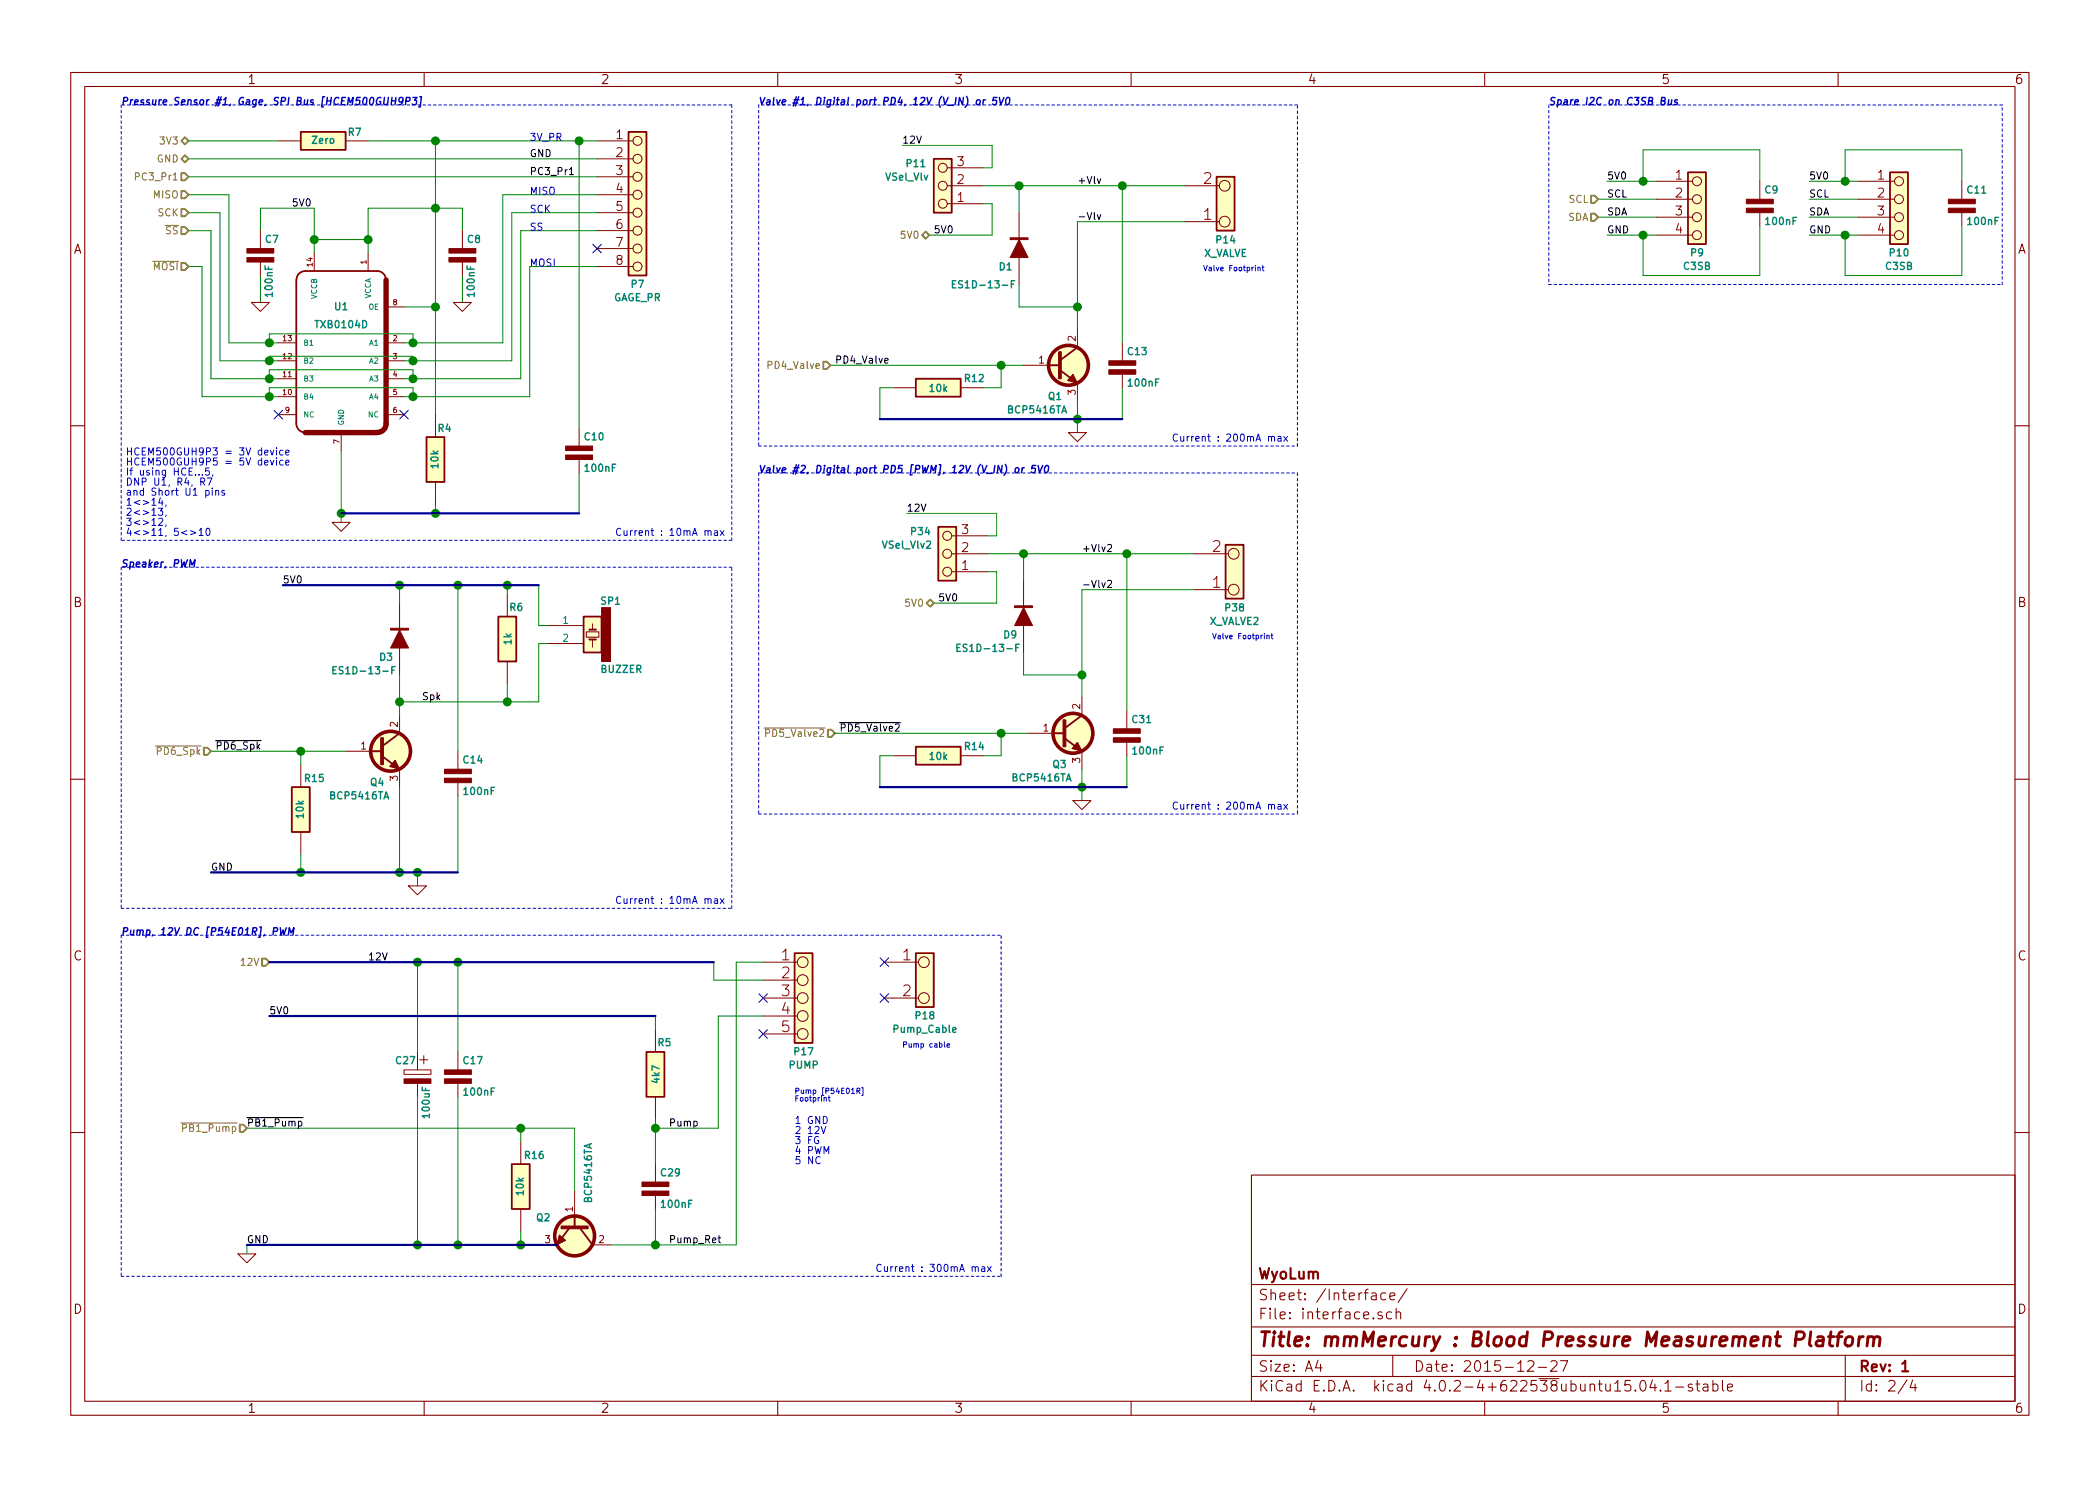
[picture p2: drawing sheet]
EESchema Schematic File Version 2
LIBS:mmM
LIBS:power
LIBS:mmM-cache
EELAYER 25 0
EELAYER END
$Descr A4 11693 8268
encoding utf-8
Sheet 2 4
Title "mmMercury : Blood Pressure Measurement Platform"
Date "2015-12-27"
Rev "1"
Comp "WyoLum"
Comment1 ""
Comment2 ""
Comment3 ""
Comment4 ""
$EndDescr
Wire Wire Line
	6000 1225 6600 1225
Connection ~ 6250 1025
Connection ~ 5675 1025
Wire Wire Line
	5475 1025 5675 1025
Wire Wire Line
	5675 1025 6250 1025
Wire Wire Line
	6250 1025 6600 1025
Wire Notes Line
	675  575  675  3000
Connection ~ 3225 775 
Wire Wire Line
	3225 775  3225 2375
Wire Wire Line
	9800 1000 9800 825 
Wire Wire Line
	9800 825  9150 825 
Connection ~ 9150 1000
Wire Wire Line
	9150 825  9150 1000
Wire Wire Line
	8900 1200 9225 1200
Wire Wire Line
	8950 1000 9150 1000
Wire Wire Line
	9150 1000 9225 1000
Connection ~ 1900 2850
Wire Wire Line
	2425 2800 2425 2850
Connection ~ 2425 1150
Wire Wire Line
	2425 1700 2250 1700
Wire Wire Line
	1450 1275 1450 1150
Wire Wire Line
	1450 1150 1750 1150
Wire Wire Line
	2575 1150 2575 1275
Wire Wire Line
	2050 1150 2425 1150
Wire Wire Line
	2425 1150 2575 1150
Wire Wire Line
	1900 2500 1900 2850
Wire Wire Line
	1900 2850 1900 2900
Wire Wire Line
	1050 1275 1175 1275
Wire Wire Line
	1175 1275 1175 2100
Wire Wire Line
	1175 2100 1500 2100
Wire Wire Line
	1500 2100 1550 2100
Wire Wire Line
	1050 1075 1275 1075
Wire Wire Line
	1275 1075 1275 1900
Wire Wire Line
	1275 1900 1500 1900
Wire Wire Line
	1500 1900 1550 1900
Wire Wire Line
	2250 2000 2300 2000
Wire Wire Line
	2300 2000 2850 2000
Wire Wire Line
	2850 2000 2850 1175
Wire Wire Line
	2850 1175 3325 1175
Wire Wire Line
	2250 2200 2300 2200
Wire Wire Line
	2300 2200 2950 2200
Wire Wire Line
	2950 2200 2950 1475
Wire Wire Line
	1375 6925 2325 6925
Wire Wire Line
	2325 6925 2550 6925
Wire Wire Line
	2550 6925 2900 6925
Wire Wire Line
	2900 6925 3000 6925
Wire Wire Line
	3400 6925 3650 6925
Wire Wire Line
	3650 6925 4100 6925
Wire Wire Line
	5025 800  5525 800 
Wire Wire Line
	5525 800  5525 925 
Wire Wire Line
	5525 925  5475 925 
Connection ~ 6000 1700
Wire Wire Line
	5675 1575 5675 1700
Wire Wire Line
	6000 2225 6000 2325
Wire Wire Line
	6000 2325 6000 2400
Wire Wire Line
	6000 1225 6000 1700
Wire Wire Line
	6000 1700 6000 1825
Wire Wire Line
	2950 1475 3325 1475
Wire Wire Line
	3325 875  1050 875 
Wire Wire Line
	1050 975  3325 975 
Wire Wire Line
	4625 2025 5575 2025
Wire Wire Line
	5575 2025 5700 2025
Wire Wire Line
	3650 6725 3650 6925
Wire Wire Line
	5675 1175 5675 1025
Wire Wire Line
	5675 1700 6000 1700
Wire Wire Line
	5475 1125 5525 1125
Wire Wire Line
	5525 1125 5525 1300
Wire Wire Line
	5525 1300 5175 1300
Wire Wire Line
	6250 2325 6250 2150
Wire Wire Line
	4900 2325 6000 2325
Wire Wire Line
	6000 2325 6250 2325
Connection ~ 6000 2325
Wire Wire Line
	3325 1275 2900 1275
Wire Wire Line
	2900 1275 2900 2100
Wire Wire Line
	2900 2100 2300 2100
Wire Wire Line
	2300 2100 2250 2100
Wire Wire Line
	3325 1075 2800 1075
Wire Wire Line
	2800 1075 2800 1900
Wire Wire Line
	2800 1900 2300 1900
Wire Wire Line
	2300 1900 2250 1900
Wire Wire Line
	1225 2000 1500 2000
Wire Wire Line
	1500 2000 1550 2000
Wire Wire Line
	1225 2000 1225 1175
Wire Wire Line
	1225 1175 1050 1175
Wire Wire Line
	1125 2200 1500 2200
Wire Wire Line
	1500 2200 1550 2200
Wire Wire Line
	1125 2200 1125 1475
Wire Wire Line
	1125 1475 1050 1475
Wire Wire Line
	2050 1150 2050 1325
Wire Wire Line
	2050 1325 2050 1400
Wire Wire Line
	1750 1150 1750 1325
Wire Wire Line
	1750 1325 1750 1400
Wire Wire Line
	2575 1525 2575 1675
Wire Wire Line
	1450 1525 1450 1675
Wire Wire Line
	2425 775  2425 1150
Wire Wire Line
	2425 1150 2425 1700
Wire Wire Line
	2425 1700 2425 2300
Connection ~ 2425 1700
Wire Notes Line
	7225 2475 7225 575 
Wire Notes Line
	4225 575  4225 2475
Wire Wire Line
	8900 1100 9225 1100
Wire Wire Line
	8950 1300 9150 1300
Wire Wire Line
	9150 1300 9225 1300
Wire Wire Line
	9150 1300 9150 1525
Connection ~ 9150 1300
Wire Wire Line
	9150 1525 9800 1525
Wire Wire Line
	9800 1525 9800 1250
Wire Wire Line
	3225 2850 3225 2625
Wire Wire Line
	1900 2850 2425 2850
Wire Wire Line
	2425 2850 3225 2850
Connection ~ 2425 2850
Wire Notes Line
	4075 575  4075 3000
Wire Wire Line
	10925 1250 10925 1525
Wire Wire Line
	10925 1525 10275 1525
Connection ~ 10275 1300
Wire Wire Line
	10275 1525 10275 1300
Wire Wire Line
	10075 1300 10275 1300
Wire Wire Line
	10275 1300 10350 1300
Wire Wire Line
	10075 1100 10350 1100
Wire Wire Line
	10075 1000 10275 1000
Wire Wire Line
	10275 1000 10350 1000
Wire Wire Line
	10075 1200 10350 1200
Wire Wire Line
	10275 1000 10275 825 
Connection ~ 10275 1000
Wire Wire Line
	10275 825  10925 825 
Wire Wire Line
	10925 825  10925 1000
Wire Wire Line
	6250 1025 6250 1900
$Comp
L C_POL_1 C27
U 1 1
P 2325 5950
F 0 "C27" H 2200 6000 40  0000 L CNB
F 1 "100uF" V 2375 5675 40  0000 L CNB
F 2 "mmM:C_ELCO_SMD_6x8" H 1925 5925 40  0001 C CNN
F 3 "" H 2325 5950 40  0001 C CNN
F 4 "UWT1V101MCL1GS" V 2325 5950 40  0001 C CNN "manf#"
	1    2325 5950
	1    0    0    -1  
$EndComp
$Comp
L CONN_4 P9
U 1 1
P 9575 1150
F 0 "P9" H 9450 900 40  0000 C CNB
F 1 "C3SB" H 9450 825 40  0000 C CNB
F 2 "mmM:pin_strip_4-90" H 9575 1150 40  0001 C CNN
F 3 "" H 9575 1150 40  0001 C CNN
F 4 "PREC004SAAN-RC" V 9575 1150 40  0001 C CNN "manf#"
	1    9575 1150
	1    0    0    -1  
$EndComp
$Comp
L TXB0104D U1
U 1 1
P 1900 2100
F 0 "U1" H 1900 2500 40  0000 C CNB
F 1 "TXB0104D" H 1900 2400 40  0000 C CNB
F 2 "mmM:TXB0104D" H 1900 2500 40  0001 C CNN
F 3 "" H 1900 2100 40  0001 C CNN
F 4 "TXB0104DR" H 1900 2100 40  0001 C CNN "manf#"
	1    1900 2100
	-1   0    0    -1  
$EndComp
$Comp
L R R4
U 1 1
P 2425 2550
F 0 "R4" H 2375 2375 40  0000 C CNB
F 1 "10k" V 2430 2550 40  0000 C CNB
F 2 "mmM:r_0805" V 2530 2550 40  0001 C CNN
F 3 "" H 2425 2550 40  0001 C CNN
F 4 "RMCF0805JT10K0" H 2425 2550 40  0001 C CNN "manf#"
	1    2425 2550
	-1   0    0    1   
$EndComp
$Comp
L NPN_TIP112G Q1
U 1 1
P 5900 2025
F 0 "Q1" H 5875 1850 40  0000 C CNB
F 1 "BCP5416TA" H 5775 1775 40  0000 C CNB
F 2 "mmM:SOT223" H 6090 2025 30  0001 C CNN
F 3 "" H 5900 2025 40  0001 C CNN
F 4 "BCP5416TA" H 5900 2025 40  0001 C CNN "manf#"
	1    5900 2025
	1    0    0    -1  
$EndComp
$Comp
L X_VALVE P14
U 1 1
P 6950 1125
F 0 "P14" H 6825 1325 40  0000 C CNB
F 1 "X_VALVE" H 6825 1400 40  0000 C CNB
F 2 "mmM:X_Valve_2" H 6950 1125 40  0001 L CNN
F 3 "" H 6950 1125 40  0001 C CNN
F 4 "X-1-05-S-F" V 6950 1125 40  0001 C CNN "manf#"
	1    6950 1125
	1    0    0    1   
$EndComp
$Comp
L Gage_Pr P7
U 1 1
P 3675 1125
F 0 "P7" H 3550 675 40  0000 C CNB
F 1 "GAGE_PR" H 3550 600 40  0000 C CNB
F 2 "mmM:HCEM500GUH9P3" V 3850 1125 40  0001 C CNN
F 3 "" H 3675 1125 40  0001 C CNN
F 4 "HCEM500GUH9P3" V 3675 1125 40  0001 C CNN "manf#"
	1    3675 1125
	1    0    0    -1  
$EndComp
$Comp
L D_1N4001 D1
U 1 1
P 5675 1375
F 0 "D1" V 5575 1450 40  0000 C CNB
F 1 "ES1D-13-F" V 5475 1575 40  0000 C CNB
F 2 "mmM:Diode-SMA" V 5600 1525 40  0001 C CNN
F 3 "" H 5675 1375 40  0001 C CNN
F 4 "ES1D-13-F" V 5675 1375 40  0001 C CNN "manf#"
	1    5675 1375
	0    -1   -1   0   
$EndComp
$Comp
L C C17
U 1 1
P 2550 5975
F 0 "C17" H 2575 6050 40  0000 L CNB
F 1 "100nF" H 2575 5875 40  0000 L CNB
F 2 "mmM:c_0805" H 2550 5975 40  0001 C CNN
F 3 "" H 2550 5975 40  0001 C CNN
F 4 "CL21B104KCC5PNC" H 2550 5975 40  0001 C CNN "manf#"
	1    2550 5975
	1    0    0    -1  
$EndComp
$Comp
L C C13
U 1 1
P 6250 2025
F 0 "C13" H 6275 2100 40  0000 L CNB
F 1 "100nF" H 6275 1925 40  0000 L CNB
F 2 "mmM:c_0805" H 6250 2025 40  0001 C CNN
F 3 "" H 6250 2025 40  0001 C CNN
F 4 "CL21B104KCC5PNC" H 6250 2025 40  0001 C CNN "manf#"
	1    6250 2025
	1    0    0    -1  
$EndComp
$Comp
L C C11
U 1 1
P 10925 1125
F 0 "C11" H 10950 1200 40  0000 L CNB
F 1 "100nF" H 10950 1025 40  0000 L CNB
F 2 "mmM:c_0805" H 10925 1125 40  0001 C CNN
F 3 "" H 10925 1125 40  0001 C CNN
F 4 "CL21B104KCC5PNC" H 10925 1125 40  0001 C CNN "manf#"
	1    10925 1125
	1    0    0    -1  
$EndComp
$Comp
L C C10
U 1 1
P 3225 2500
F 0 "C10" H 3250 2575 40  0000 L CNB
F 1 "100nF" H 3250 2400 40  0000 L CNB
F 2 "mmM:c_0805" H 3225 2500 40  0001 C CNN
F 3 "" H 3225 2500 40  0001 C CNN
F 4 "CL21B104KCC5PNC" H 3225 2500 40  0001 C CNN "manf#"
	1    3225 2500
	1    0    0    -1  
$EndComp
$Comp
L C C9
U 1 1
P 9800 1125
F 0 "C9" H 9825 1200 40  0000 L CNB
F 1 "100nF" H 9825 1025 40  0000 L CNB
F 2 "mmM:c_0805" H 9800 1125 40  0001 C CNN
F 3 "" H 9800 1125 40  0001 C CNN
F 4 "CL21B104KCC5PNC" H 9800 1125 40  0001 C CNN "manf#"
	1    9800 1125
	1    0    0    -1  
$EndComp
$Comp
L C C8
U 1 1
P 2575 1400
F 0 "C8" H 2600 1475 40  0000 L CNB
F 1 "100nF" V 2625 1150 40  0000 L CNB
F 2 "mmM:c_0805" H 2575 1400 40  0001 C CNN
F 3 "" H 2575 1400 40  0001 C CNN
F 4 "CL21B104KCC5PNC" H 2575 1400 40  0001 C CNN "manf#"
	1    2575 1400
	1    0    0    -1  
$EndComp
$Comp
L C C7
U 1 1
P 1450 1400
F 0 "C7" H 1475 1475 40  0000 L CNB
F 1 "100nF" V 1500 1150 40  0000 L CNB
F 2 "mmM:c_0805" H 1450 1400 40  0001 C CNN
F 3 "" H 1450 1400 40  0001 C CNN
F 4 "CL21B104KCC5PNC" H 1450 1400 40  0001 C CNN "manf#"
	1    1450 1400
	1    0    0    -1  
$EndComp
Text Label 6000 1025 0    40   ~ 0
+Vlv
$Comp
L CONN_4 P10
U 1 1
P 10700 1150
F 0 "P10" H 10575 900 40  0000 C CNB
F 1 "C3SB" H 10575 825 40  0000 C CNB
F 2 "mmM:pin_strip_4-90" V 10850 1150 40  0001 C CNN
F 3 "" H 10700 1150 40  0001 C CNN
F 4 "PREC004SAAN-RC" V 10700 1150 40  0001 C CNN "manf#"
	1    10700 1150
	1    0    0    -1  
$EndComp
Text Label 10075 1100 0    40   ~ 0
SCL
Text Label 10075 1200 0    40   ~ 0
SDA
Text Label 10075 1300 0    40   ~ 0
GND
Text Label 10075 1000 0    40   ~ 0
5V0
Text Notes 8625 575  0    40   Italic 8
Spare I2C on C3SB Bus
Text Label 8950 1000 0    40   ~ 0
5V0
Text Label 8950 1300 0    40   ~ 0
GND
Text Label 8950 1200 0    40   ~ 0
SDA
Text Label 8950 1100 0    40   ~ 0
SCL
$Comp
L GND #PWR05
U 1 1
P 2575 1675
F 0 "#PWR05" H 2575 1675 30  0001 C CNN
F 1 "GND" H 2575 1605 30  0001 C CNN
F 2 "" H 2575 1675 40  0001 C CNN
F 3 "" H 2575 1675 40  0001 C CNN
	1    2575 1675
	1    0    0    -1  
$EndComp
$Comp
L GND #PWR06
U 1 1
P 1450 1675
F 0 "#PWR06" H 1450 1675 30  0001 C CNN
F 1 "GND" H 1450 1605 30  0001 C CNN
F 2 "" H 1450 1675 40  0001 C CNN
F 3 "" H 1450 1675 40  0001 C CNN
	1    1450 1675
	1    0    0    -1  
$EndComp
$Comp
L GND #PWR07
U 1 1
P 1900 2900
F 0 "#PWR07" H 1900 2900 30  0001 C CNN
F 1 "GND" H 1900 2830 30  0001 C CNN
F 2 "" H 1900 2900 40  0001 C CNN
F 3 "" H 1900 2900 40  0001 C CNN
	1    1900 2900
	1    0    0    -1  
$EndComp
NoConn ~ 2250 2300
NoConn ~ 1550 2300
Text Label 1625 1150 0    40   ~ 0
5V0
Text HLabel 5175 1300 0    40   BiDi ~ 0
5V0
Text Label 6000 1225 0    40   ~ 0
-Vlv
Text Label 5200 1300 0    40   ~ 0
5V0
$Comp
L CONN_3 P11
U 1 1
P 5125 1025
F 0 "P11" H 5150 900 40  0000 C CNB
F 1 "VSel_Vlv" H 5200 975 40  0000 C CNB
F 2 "mmM:Header_3" V 5275 1025 40  0001 C CNN
F 3 "" H 5125 1025 40  0001 C CNN
F 4 "PREC003SAAN-RC" V 5125 1025 40  0001 C CNN "manf#"
	1    5125 1025
	-1   0    0    1   
$EndComp
Text HLabel 4650 4075 0    40   Input ~ 0
~PD5_Valve
Text HLabel 1500 5350 0    40   Input ~ 0
12V
Text HLabel 1050 1475 0    40   Input ~ 0
~MOSI
Text HLabel 1050 1275 0    40   Input ~ 0
~SS
Text HLabel 1050 1175 0    40   Input ~ 0
SCK
Text HLabel 1050 1075 0    40   Input ~ 0
MISO
Text HLabel 1050 975  0    40   Input ~ 0
PC3_Pr1
Text HLabel 1050 875  0    40   BiDi ~ 0
GND
Text HLabel 1050 775  0    40   BiDi ~ 0
3V3
Text Label 4675 4075 0    40   ~ 0
~PD5_Valve
Text Notes 4225 575  0    40   Italic 8
Valve #1, Digital port PD4, 12V (V_IN) or 5V0
Text Notes 675  575  0    40   Italic 8
Pressure Sensor #1, Gage, SPI Bus [HCEM500GUH9P3]
Text Label 5025 800  0    40   ~ 0
12V
$Comp
L GND #PWR08
U 1 1
P 6000 2400
F 0 "#PWR08" H 6000 2400 30  0001 C CNN
F 1 "GND" H 6000 2330 30  0001 C CNN
F 2 "" H 6000 2400 40  0001 C CNN
F 3 "" H 6000 2400 40  0001 C CNN
	1    6000 2400
	1    0    0    -1  
$EndComp
$Comp
L GND #PWR09
U 1 1
P 1375 6975
F 0 "#PWR09" H 1375 6975 30  0001 C CNN
F 1 "GND" H 1375 6905 30  0001 C CNN
F 2 "" H 1375 6975 40  0001 C CNN
F 3 "" H 1375 6975 40  0001 C CNN
	1    1375 6975
	1    0    0    -1  
$EndComp
Text Notes 675  5200 0    40   Italic 8
Pump, 12V DC [P54E01R], PWM
Text Label 1375 6925 0    40   ~ 0
GND
Text Label 2050 5350 0    40   ~ 0
12V
NoConn ~ 3325 1375
Text Label 2950 975  0    40   ~ 0
PC3_Pr1
Text Label 2950 875  0    40   ~ 0
GND
Text Notes 4425 6125 0    30   ~ 0
Pump [P54E01R]\nFootprint
Text Notes 5025 5825 0    30   ~ 0
Pump cable
$Comp
L NPN_TIP112G Q2
U 1 1
P 3200 6825
F 0 "Q2" V 3150 6650 40  0000 C CNB
F 1 "BCP5416TA" H 2900 6900 40  0000 C CNB
F 2 "mmM:SOT223" H 3390 6825 30  0001 C CNN
F 3 "" H 3200 6825 40  0001 C CNN
F 4 "BCP5416TA" V 3200 6825 40  0001 C CNN "manf#"
	1    3200 6825
	0    1    1    0   
$EndComp
Wire Wire Line
	1500 5350 2325 5350
Wire Wire Line
	2325 5350 2550 5350
Wire Wire Line
	2550 5350 3975 5350
Wire Wire Line
	1375 6275 2900 6275
Wire Wire Line
	2900 6275 3200 6275
$Comp
L CONN_2 P18
U 1 1
P 5275 5450
F 0 "P18" H 5150 5250 40  0000 C CNB
F 1 "Pump_Cable" H 5150 5175 40  0000 C CNB
F 2 "" V 5425 5450 40  0001 C CNN
F 3 "" H 5275 5450 40  0001 C CNN
	1    5275 5450
	1    0    0    -1  
$EndComp
Text Label 1375 6275 0    40   ~ 0
~PB1_Pump
Text HLabel 1375 6275 0    40   Input ~ 0
~PB1_Pump
Wire Notes Line
	675  5200 675  7100
Wire Notes Line
	11150 1575 11150 575 
Wire Notes Line
	8625 575  8625 1575
Wire Notes Line
	4075 575  675  575 
Wire Notes Line
	4075 3000 675  3000
Wire Notes Line
	675  5200 5575 5200
Wire Notes Line
	675  7100 5575 7100
Wire Notes Line
	4225 2475 7225 2475
Wire Notes Line
	7225 575  4225 575 
Text Notes 6700 1500 0    30   ~ 0
Valve Footprint
NoConn ~ 4925 5350
NoConn ~ 4925 5550
Text Notes 4425 6475 0    40   ~ 0
1 GND\n2 12V\n3 FG\n4 PWM\n5 NC
$Comp
L R R5
U 1 1
P 3650 5975
F 0 "R5" H 3700 6150 40  0000 C CNB
F 1 "4k7" V 3655 5975 40  0000 C CNB
F 2 "mmM:r_0805" V 3755 5975 40  0001 C CNN
F 3 "" H 3650 5975 40  0001 C CNN
F 4 "RMCF0805JT4K70" H 3650 5975 40  0001 C CNN "manf#"
	1    3650 5975
	1    0    0    -1  
$EndComp
$Comp
L C C29
U 1 1
P 3650 6600
F 0 "C29" H 3675 6675 40  0000 L CNB
F 1 "100nF" H 3675 6500 40  0000 L CNB
F 2 "mmM:c_0805" H 3650 6600 40  0001 C CNN
F 3 "" H 3650 6600 40  0001 C CNN
F 4 "CL21B104KCC5PNC" H 3650 6600 40  0001 C CNN "manf#"
	1    3650 6600
	1    0    0    -1  
$EndComp
Text Label 3725 6275 0    40   ~ 0
Pump
Wire Wire Line
	3975 5350 3975 5450
Wire Wire Line
	3975 5450 4250 5450
NoConn ~ 4250 5550
Wire Wire Line
	4250 5650 4000 5650
Wire Wire Line
	4000 5650 4000 6275
NoConn ~ 4250 5750
Wire Notes Line
	5575 7100 5575 5200
Wire Wire Line
	4250 5350 4100 5350
Wire Wire Line
	4100 5350 4100 6925
Wire Wire Line
	4000 6275 3650 6275
Wire Wire Line
	3650 6225 3650 6275
Wire Wire Line
	3650 6275 3650 6475
Wire Wire Line
	3650 5650 3650 5725
Wire Wire Line
	1500 5650 3650 5650
Connection ~ 3650 6275
Text Label 1500 5650 0    40   ~ 0
5V0
Wire Wire Line
	1375 6975 1375 6925
Wire Wire Line
	3200 6275 3200 6625
Connection ~ 3650 6925
Wire Wire Line
	6025 3275 6650 3275
Connection ~ 6275 3075
Connection ~ 5700 3075
Wire Wire Line
	5500 3075 5700 3075
Wire Wire Line
	5700 3075 6275 3075
Wire Wire Line
	6275 3075 6650 3075
Wire Wire Line
	5050 2850 5550 2850
Wire Wire Line
	5550 2850 5550 2975
Wire Wire Line
	5550 2975 5500 2975
Connection ~ 6025 3750
Wire Wire Line
	5700 3625 5700 3750
Wire Wire Line
	6025 4275 6025 4375
Wire Wire Line
	6025 4375 6025 4450
Wire Wire Line
	6025 3275 6025 3750
Wire Wire Line
	6025 3750 6025 3875
Wire Wire Line
	4650 4075 5575 4075
Wire Wire Line
	5575 4075 5725 4075
Wire Wire Line
	5700 3225 5700 3075
Wire Wire Line
	5700 3750 6025 3750
Wire Wire Line
	5500 3175 5550 3175
Wire Wire Line
	5550 3175 5550 3350
Wire Wire Line
	5550 3350 5200 3350
Wire Wire Line
	6275 4375 6275 4200
Wire Wire Line
	4900 4375 6025 4375
Wire Wire Line
	6025 4375 6275 4375
Connection ~ 6025 4375
Wire Notes Line
	7225 2625 7225 4525
Wire Notes Line
	4225 2625 4225 4525
Wire Wire Line
	6275 3075 6275 3950
$Comp
L NPN_TIP112G Q3
U 1 1
P 5925 4075
F 0 "Q3" H 5900 3900 40  0000 C CNB
F 1 "BCP5416TA" H 5800 3825 40  0000 C CNB
F 2 "mmM:SOT223" H 6115 4075 30  0001 C CNN
F 3 "" H 5925 4075 40  0001 C CNN
F 4 "BCP5416TA" H 5925 4075 40  0001 C CNN "manf#"
	1    5925 4075
	1    0    0    -1  
$EndComp
$Comp
L X_VALVE P38
U 1 1
P 7000 3175
F 0 "P38" H 6875 3375 40  0000 C CNB
F 1 "X_VALVE2" H 6875 3450 40  0000 C CNB
F 2 "mmM:X_Valve_2" H 7000 3175 40  0001 L CNN
F 3 "" H 7000 3175 40  0001 C CNN
F 4 "X-1-05-S-F" V 7000 3175 40  0001 C CNN "manf#"
	1    7000 3175
	1    0    0    1   
$EndComp
$Comp
L D_1N4001 D9
U 1 1
P 5700 3425
F 0 "D9" V 5600 3500 40  0000 C CNB
F 1 "ES1D-13-F" V 5525 3625 40  0000 C CNB
F 2 "mmM:Diode-SMA" V 5625 3575 40  0001 C CNN
F 3 "" H 5700 3425 40  0001 C CNN
F 4 "ES1D-13-F" V 5700 3425 40  0001 C CNN "manf#"
	1    5700 3425
	0    -1   -1   0   
$EndComp
$Comp
L C C31
U 1 1
P 6275 4075
F 0 "C31" H 6300 4150 40  0000 L CNB
F 1 "100nF" H 6300 3975 40  0000 L CNB
F 2 "mmM:c_0805" H 6275 4075 40  0001 C CNN
F 3 "" H 6275 4075 40  0001 C CNN
F 4 "CL21B104KCC5PNC" H 6275 4075 40  0001 C CNN "manf#"
	1    6275 4075
	1    0    0    -1  
$EndComp
Text Label 6025 3075 0    40   ~ 0
+Vlv2
Text HLabel 5200 3350 0    40   BiDi ~ 0
5V0
Text Label 6025 3275 0    40   ~ 0
-Vlv2
Text Label 5225 3350 0    40   ~ 0
5V0
$Comp
L CONN_3 P34
U 1 1
P 5150 3075
F 0 "P34" H 5175 2950 40  0000 C CNB
F 1 "VSel_Vlv2" H 5250 3025 40  0000 C CNB
F 2 "mmM:Header_3" V 5300 3075 40  0001 C CNN
F 3 "" H 5150 3075 40  0001 C CNN
F 4 "PREC003SAAN-RC" V 5150 3075 40  0001 C CNN "manf#"
	1    5150 3075
	-1   0    0    1   
$EndComp
Text HLabel 4625 2025 0    40   Input ~ 0
PD4_Valve2
Text Label 4650 2025 0    40   ~ 0
PD4_Valve2
Text Notes 4225 2625 0    40   Italic 8
Valve #2, Digital port PD5 [PWM], 12V (V_IN) or 5V0
Text Label 5050 2850 0    40   ~ 0
12V
$Comp
L GND #PWR010
U 1 1
P 6025 4450
F 0 "#PWR010" H 6025 4450 30  0001 C CNN
F 1 "GND" H 6025 4380 30  0001 C CNN
F 2 "" H 6025 4450 40  0001 C CNN
F 3 "" H 6025 4450 40  0001 C CNN
	1    6025 4450
	1    0    0    -1  
$EndComp
Wire Notes Line
	4225 4525 7225 4525
Wire Notes Line
	4225 2625 7225 2625
Text Notes 6750 3550 0    30   ~ 0
Valve Footprint
Wire Wire Line
	2550 4850 2550 4425
Wire Wire Line
	1175 4850 1675 4850
Wire Wire Line
	1675 4850 2225 4850
Wire Wire Line
	2225 4850 2325 4850
Wire Wire Line
	2325 4850 2550 4850
Connection ~ 2325 4850
Wire Wire Line
	2325 4850 2325 4925
$Comp
L C C14
U 1 1
P 2550 4300
F 0 "C14" H 2575 4375 40  0000 L CNB
F 1 "100nF" H 2575 4200 40  0000 L CNB
F 2 "mmM:c_0805" H 2550 4300 40  0001 C CNN
F 3 "" H 2550 4300 40  0001 C CNN
F 4 "CL21B104KCC5PNC" H 2550 4300 40  0001 C CNN "manf#"
	1    2550 4300
	1    0    0    -1  
$EndComp
$Comp
L GND #PWR011
U 1 1
P 2325 4925
F 0 "#PWR011" H 2325 4925 30  0001 C CNN
F 1 "GND" H 2325 4855 30  0001 C CNN
F 2 "" H 2325 4925 40  0001 C CNN
F 3 "" H 2325 4925 40  0001 C CNN
	1    2325 4925
	1    0    0    -1  
$EndComp
Text Notes 675  3150 0    40   Italic 8
Speaker, PWM
Text Label 1175 4850 0    40   ~ 0
GND
$Comp
L NPN_TIP112G Q4
U 1 1
P 2125 4175
F 0 "Q4" H 2100 4000 40  0000 C CNB
F 1 "BCP5416TA" H 2000 3925 40  0000 C CNB
F 2 "mmM:SOT223" H 2315 4175 30  0001 C CNN
F 3 "" H 2125 4175 40  0001 C CNN
F 4 "BCP5416TA" H 2125 4175 40  0001 C CNN "manf#"
	1    2125 4175
	1    0    0    -1  
$EndComp
$Comp
L D_1N4001 D3
U 1 1
P 2225 3550
F 0 "D3" V 2125 3625 40  0000 C CNB
F 1 "ES1D-13-F" V 2050 3750 40  0000 C CNB
F 2 "mmM:Diode-SMA" V 2150 3700 40  0001 C CNN
F 3 "" H 2225 3550 40  0001 C CNN
F 4 "ES1D-13-F" V 2225 3550 40  0001 C CNN "manf#"
	1    2225 3550
	0    -1   -1   0   
$EndComp
Wire Wire Line
	2225 3350 2225 3250
Connection ~ 2225 3250
Wire Wire Line
	2225 3750 2225 3900
Wire Wire Line
	2225 3900 2225 3975
Wire Wire Line
	2225 4375 2225 4850
Connection ~ 2225 4850
Wire Wire Line
	1575 3250 2225 3250
Wire Wire Line
	2225 3250 2550 3250
Wire Wire Line
	2550 3250 2825 3250
Wire Wire Line
	2825 3250 3000 3250
Wire Wire Line
	2550 3250 2550 4175
Wire Wire Line
	1175 4175 1675 4175
Wire Wire Line
	1675 4175 1925 4175
Text Label 1200 4175 0    40   ~ 0
~PD6_Spk
Text HLabel 1175 4175 0    40   Input ~ 0
~PD6_Spk
Wire Notes Line
	675  3150 675  5050
Wire Notes Line
	4075 5050 4075 3150
$Comp
L R_10k R6
U 1 1
P 2825 3550
F 0 "R6" H 2875 3725 40  0000 C CNB
F 1 "1k" V 2830 3550 40  0000 C CNB
F 2 "mmM:r_0805" V 2930 3550 40  0001 C CNN
F 3 "" H 2825 3550 40  0001 C CNN
F 4 "RMCF0805JT1K00" H 2825 3550 40  0001 C CNN "manf#"
	1    2825 3550
	1    0    0    -1  
$EndComp
$Comp
L BUZZER SP1
U 1 1
P 3350 3525
F 0 "SP1" H 3400 3710 40  0000 C CNB
F 1 "BUZZER" H 3460 3330 40  0000 C CNB
F 2 "mmM:Speaker" H 3350 3525 40  0001 C CNN
F 3 "" H 3350 3525 40  0000 C CNN
F 4 "PS1240P02BT" H 3350 3525 40  0001 C CNN "manf#"
	1    3350 3525
	1    0    0    -1  
$EndComp
Wire Wire Line
	3050 3475 3000 3475
Wire Wire Line
	3000 3475 3000 3250
Wire Wire Line
	2825 3250 2825 3300
Wire Wire Line
	2825 3800 2825 3900
Wire Wire Line
	2225 3900 2825 3900
Wire Wire Line
	2825 3900 3000 3900
Wire Wire Line
	3000 3900 3000 3575
Wire Wire Line
	3000 3575 3050 3575
Connection ~ 2225 3900
Connection ~ 2825 3900
Connection ~ 2550 3250
Connection ~ 2825 3250
Wire Notes Line
	4075 3150 675  3150
Wire Notes Line
	675  5050 4075 5050
Text Label 2350 3900 0    40   ~ 0
Spk
Text Label 1575 3250 0    40   ~ 0
5V0
Wire Notes Line
	11150 575  8625 575 
Wire Notes Line
	8625 1575 11150 1575
Text HLabel 8900 1100 0    40   Input ~ 0
SCL
Text HLabel 8900 1200 0    40   Input ~ 0
SDA
Text Label 3725 6925 0    40   ~ 0
Pump_Ret
$Comp
L CONN_5 P17
U 1 1
P 4600 5550
F 0 "P17" H 4475 5250 40  0000 C CNB
F 1 "PUMP" H 4475 5175 40  0000 C CNB
F 2 "mmM:Pump_P54E01R_02" H 4600 5500 40  0001 C CNN
F 3 "" H 4600 5500 40  0001 C CNN
F 4 "P54E01R" V 4600 5550 40  0001 C CNN "manf#"
	1    4600 5550
	1    0    0    -1  
$EndComp
Text Notes 3425 2975 0    40   ~ 0
Current : 10mA max
Text Notes 3425 5025 0    40   ~ 0
Current : 10mA max
Text Notes 4875 7075 0    40   ~ 0
Current : 300mA max
Text Notes 6525 2450 0    40   ~ 0
Current : 200mA max
Text Notes 6525 4500 0    40   ~ 0
Current : 200mA max
Wire Wire Line
	2050 775  2425 775 
Wire Wire Line
	2425 775  3225 775 
Wire Wire Line
	3225 775  3325 775 
$Comp
L R R7
U 1 1
P 1800 775
F 0 "R7" V 1850 600 40  0000 C CNB
F 1 "Zero" V 1805 775 40  0000 C CNB
F 2 "mmM:r_0805" V 1905 775 40  0001 C CNN
F 3 "" H 1800 775 40  0001 C CNN
F 4 "RMCF0805ZT0R00" H 1800 775 40  0001 C CNN "manf#"
	1    1800 775 
	0    -1   -1   0   
$EndComp
Wire Wire Line
	1550 775  1050 775 
Connection ~ 2425 775 
Text Notes 700  2975 0    40   ~ 0
HCEM500GUH9P3 = 3V device\nHCEM500GUH9P5 = 5V device\nIf using HCE...5, \nDNP U1, R4, R7\nand Short U1 pins\n1<>14,\n2<>13,\n3<>12, \n4<>11, 5<>10
Text Notes 2950 1075 0    40   ~ 0
MISO
Text Notes 2950 1175 0    40   ~ 0
SCK
Text Notes 2950 1275 0    40   ~ 0
SS
Text Notes 2950 1475 0    40   ~ 0
MOSI
Text Notes 2950 775  0    40   ~ 0
3V_PR
Wire Wire Line
	1750 1325 2050 1325
Connection ~ 2050 1325
Connection ~ 1750 1325
Wire Wire Line
	1500 1900 1500 1850
Wire Wire Line
	1500 1850 2300 1850
Wire Wire Line
	2300 1850 2300 1900
Connection ~ 2300 1900
Connection ~ 1500 1900
Wire Wire Line
	1500 2000 1500 1975
Wire Wire Line
	1500 1975 2300 1975
Wire Wire Line
	2300 1975 2300 2000
Connection ~ 2300 2000
Connection ~ 1500 2000
Wire Wire Line
	1500 2100 1500 2050
Wire Wire Line
	1500 2050 2300 2050
Wire Wire Line
	2300 2050 2300 2100
Connection ~ 2300 2100
Connection ~ 1500 2100
Wire Wire Line
	1500 2200 1500 2150
Wire Wire Line
	1500 2150 2300 2150
Wire Wire Line
	2300 2150 2300 2200
Connection ~ 2300 2200
Connection ~ 1500 2200
$Comp
L R R16
U 1 1
P 2900 6600
F 0 "R16" H 2825 6425 40  0000 C CNB
F 1 "10k" V 2905 6600 40  0000 C CNB
F 2 "mmM:r_0805" V 3005 6600 40  0001 C CNN
F 3 "" H 2900 6600 40  0001 C CNN
F 4 "RMCF0805JT10K0" H 2900 6600 40  0001 C CNN "manf#"
	1    2900 6600
	-1   0    0    1   
$EndComp
Wire Wire Line
	2900 6350 2900 6275
Connection ~ 2900 6275
Wire Wire Line
	2900 6850 2900 6925
Connection ~ 2900 6925
$Comp
L R R15
U 1 1
P 1675 4500
F 0 "R15" H 1600 4325 40  0000 C CNB
F 1 "10k" V 1680 4500 40  0000 C CNB
F 2 "mmM:r_0805" V 1780 4500 40  0001 C CNN
F 3 "" H 1675 4500 40  0001 C CNN
F 4 "RMCF0805JT10K0" H 1675 4500 40  0001 C CNN "manf#"
	1    1675 4500
	-1   0    0    1   
$EndComp
Wire Wire Line
	1675 4250 1675 4175
Connection ~ 1675 4175
Wire Wire Line
	1675 4750 1675 4850
Connection ~ 1675 4850
$Comp
L R R12
U 1 1
P 5225 2150
F 0 "R12" V 5175 2350 40  0000 C CNB
F 1 "10k" V 5230 2150 40  0000 C CNB
F 2 "mmM:r_0805" V 5330 2150 40  0001 C CNN
F 3 "" H 5225 2150 40  0001 C CNN
F 4 "RMCF0805JT10K0" H 5225 2150 40  0001 C CNN "manf#"
	1    5225 2150
	0    1    1    0   
$EndComp
Wire Wire Line
	5475 2150 5575 2150
Wire Wire Line
	5575 2150 5575 2025
Connection ~ 5575 2025
Wire Wire Line
	4900 2325 4900 2150
Wire Wire Line
	4900 2150 4975 2150
$Comp
L R R14
U 1 1
P 5225 4200
F 0 "R14" V 5175 4400 40  0000 C CNB
F 1 "10k" V 5230 4200 40  0000 C CNB
F 2 "mmM:r_0805" V 5330 4200 40  0001 C CNN
F 3 "" H 5225 4200 40  0001 C CNN
F 4 "RMCF0805JT10K0" H 5225 4200 40  0001 C CNN "manf#"
	1    5225 4200
	0    1    1    0   
$EndComp
Wire Wire Line
	5475 4200 5575 4200
Wire Wire Line
	5575 4200 5575 4075
Connection ~ 5575 4075
Wire Wire Line
	4900 4375 4900 4200
Wire Wire Line
	4900 4200 4975 4200
Wire Wire Line
	2550 5850 2550 5350
Connection ~ 2550 5350
Wire Wire Line
	2325 5850 2325 5350
Connection ~ 2325 5350
Wire Wire Line
	2550 6100 2550 6925
Connection ~ 2550 6925
Wire Wire Line
	2325 6100 2325 6925
Connection ~ 2325 6925
Wire Bus Line
	4900 2325 6000 2325
Wire Bus Line
	6000 2325 6250 2325
Wire Bus Line
	4900 4375 6025 4375
Wire Bus Line
	6025 4375 6275 4375
Wire Bus Line
	1375 6925 2325 6925
Wire Bus Line
	2325 6925 2550 6925
Wire Bus Line
	2550 6925 2900 6925
Wire Bus Line
	2900 6925 3100 6925
Wire Bus Line
	1500 5350 2325 5350
Wire Bus Line
	2325 5350 2550 5350
Wire Bus Line
	2550 5350 3975 5350
Wire Bus Line
	1500 5650 3650 5650
Wire Bus Line
	1175 4850 1675 4850
Wire Bus Line
	1675 4850 2225 4850
Wire Bus Line
	2225 4850 2325 4850
Wire Bus Line
	2325 4850 2550 4850
Wire Bus Line
	1575 3250 2225 3250
Wire Bus Line
	2225 3250 2550 3250
Wire Bus Line
	2550 3250 2825 3250
Wire Bus Line
	2825 3250 3000 3250
Wire Bus Line
	1900 2850 2425 2850
Wire Bus Line
	2425 2850 3225 2850
$EndSCHEMATC
